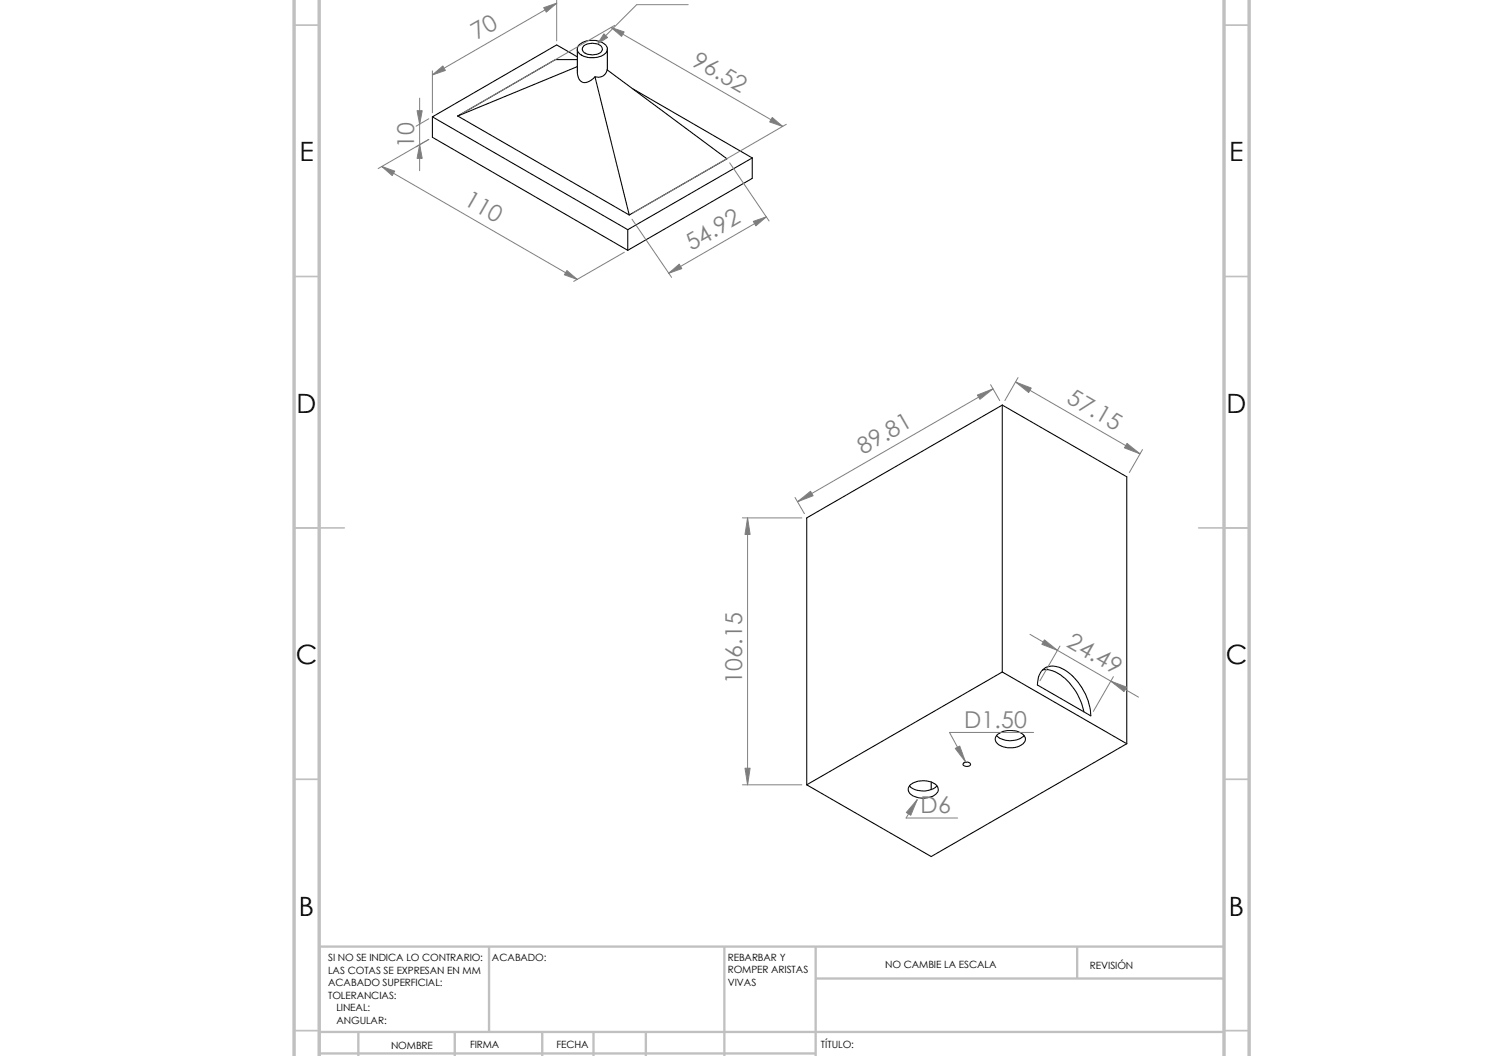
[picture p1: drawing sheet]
<svg xmlns="http://www.w3.org/2000/svg" width="297mm" height="210mm" viewBox="0 0 297 210" stroke-linecap="round" stroke-linejoin="round" font-family="sans-serif">
<path d="M58.5 5h5M243.5 5h5M58.5 55h5M243.5 55h5M58.5 105h10M238.5 105h10M58.5 155h5M243.5 155h5M58.5 205h5M243.5 205h5" fill="none" stroke="#c0c0c0" stroke-width=".34"/>
<g fill="none" stroke="#c0c0c0" stroke-width=".47">
<path d="M97.3 188.3v16.9M144.1 188.3v21.8M162.3 188.3v21.8M162.3 194.6h81.2M214.3 188.3v6.3M243.5 188.3h-180v21.8M63.5 205.2h180M63.5 209.5h98.8M71.3 205.2v4.9M90.5 205.2v4.9M107.9 205.2v4.9M118.1 205.2v4.9"/>
<path d="M128.5 205.2v4.9"/>
</g>
<path d="M58.5 -.1v210.2M63.5 -.1v210.2M243.5 0v210.1M248.5 0v210.1" fill="none" stroke="#c0c0c0" stroke-width=".68" stroke-linecap="butt"/>
<g fill="none" stroke="#000" stroke-width=".21">
<path d="M114.9 9.8v4.3a2.11 2.11 0 0 0 1.3 2.3 3 3 0 0 0 2.2-1.1M114.9 13.3l-23.8 9.8M114.9 11.9h-4.4l-19.4 11.2M114.9 11.3l-4.2-2.4-24.7 14.3M115.2 8.9a4.2 4.2 0 0 1 5.4 .3 1.41 1.41 0 0 1-1 2 4.2 4.2 0 0 1-4.5-.8l-.2-.4v-.4zM116.2 9.1a2.85 2.85 0 0 1 3.5 .3 1.11 1.11 0 0 1-1.3 1.4 2.05 2.05 0 0 1-2.6-1zM118.4 15.3l6.8 27.5M118.4 15.3a1.8 1.8 0 0 0 2.4-1.4l23.8 17.7-19.4 11.2M120.8 9.8v4.1M125.9 17.7l23.7 13.7M86 23.2l38.9 22.5M86 23.2v4.1l38.9 22.5"/>
<path d="M91.1 23.1l34.1 19.7M149.6 31.4l-24.7 14.3M149.6 31.4v4.1l-24.7 14.3M124.9 45.7v4.1M199.4 80.6v53M199.4 80.6l24.8 14.2v53.1M199.4 80.6l-38.9 22.4v53.1M199.4 133.6l24.8 14.3M199.4 133.6l-38.9 22.5M207.4 133.3a5.3 5.3 0 0 1 4.5 1.7 12.2 12.2 0 0 1 3.7 6.6M207.5 133.2a3.4 3.4 0 0 1 4.2 0 11.7 11.7 0 0 1 5.3 9.2l-10.6-6.2 .2-1.5 .4-.9zM180.9 156.3a4.2 4.2 0 0 0 5.5 0"/>
<path d="M181 156.2a4.3 4.3 0 0 1 5.4 .1 1.15 1.15 0 0 1-.5 1.8 4.2 4.2 0 0 1-5-.5l-.2-.7zM185.3 155.5v1.6M191.6 151.8a.8 .8 0 0 1 .8-.3 .8 .8 0 0 1 .6 .6 .86 .86 0 0 1-1.4-.2zM198.2 146.3a4.2 4.2 0 0 0 5.5 0M198.3 146.2a4.4 4.4 0 0 1 5.4 0 1.27 1.27 0 0 1-.8 2.1 4.2 4.2 0 0 1-4.7-.6l-.2-.8zM224.2 147.9l-38.9 22.4-24.8-14.2"/>
</g>
<g fill="none" stroke="#808080" stroke-width=".2">
<path d="M110.7 -.1v8.2M83.5 19.5v14.5M86 14.1v8.3M110.7 .6l-24.7 14.3M121.6 5.5l34.1 19.6M122.3 5l-30.5 17.6M136.9 .9h-10.2l-7.9 7.9M75.9 33.1l39 22.5M82.8 29.2l2.5-1.5-10.1 5.8M85.3 23.6l-2.5 1.5M145.2 32.4l7.8 11.5M156.4 24.7l-30.5 17.7"/>
<path d="M124.2 50.2l-10.1 5.8M125.7 43.6l7.9 11.6M152.4 43.1l-19.4 11.3M197.1 76.5l1.8 3.2M197.5 77.3l-38.8 22.5M202.1 76l24.7 14.3M202.5 75.1l-2.6 4.6M158.2 98.9l1.8 3.3M227.3 89.4l-2.6 4.6M147.7 103h11.8M148.7 103v53.1M204.9 126.2l21.6 12.4"/>
<path d="M210.9 128.5l-4 6.9M221.5 134.6l-4 6.9M147.7 156.1h11.8M182.5 159l-2.2 3.7h10.2M205.6 145.7h-16.7l3.2 5.8"/>
</g>
<g fill="#808080" stroke="#808080" stroke-width=".2">
<path d="M120.1 6.7l.8 .8-2.1 1.3z"/>
<path d="M133 54.4l2.1-1.9 .5 .9z"/>
<path d="M86 14.9l2.1-1.8 .5 .9z"/>
<path d="M112.8 53.8l2.1 1.8-2.6-.9z"/>
<path d="M108.2 1.5l2.5-.9-2 1.8z"/>
<path d="M149.9 44l2.5-.9-2 1.8z"/>
<path d="M75.9 33.1l2.6 .9-.5 .9z"/>
<path d="M153.6 23.4l2.1 1.7-2.6-.8z"/>
<path d="M121.6 5.5l2.6 .8-.5 .9z"/>
<path d="M83.5 28.8l.5 2.7h-1z"/>
<path d="M83 22h1l-.5 2.7z"/>
<path d="M182.5 159l-1.3 3.1-.9-.5z"/>
<path d="M194.4 78.6l3.1-1.3-2.6 2.1z"/>
<path d="M221 135.5l3.1 1.2-.5 .8z"/>
<path d="M202.1 76l3 1.2-.5 .9z"/>
<path d="M148.7 103l.5 3.3h-1z"/>
<path d="M148.2 152.8h1l-.5 3.3z"/>
<path d="M158.7 99.8l2.5-2.1 .6 .9z"/>
<path d="M224.2 88.2l2.6 2.1-3.1-1.2z"/>
<path d="M207.8 127.3l2.6 2-3.1-1.2z"/>
<path d="M190 148.8l.9-.4 1.2 3.1z"/>
</g>
<g font-size="5.3">
<text x="59.6" y="32.1">E</text>
<text x="244.6" y="32.1">E</text>
<text x="59" y="82.1">D</text>
<text x="244" y="82.1">D</text>
<text x="58.8" y="132.1">C</text>
<text x="243.8" y="132.1">C</text>
<text x="59.5" y="182.1">B</text>
<text x="244.5" y="182.1">B</text>
</g>
<g font-size="4.6" fill="#808080">
<text x="94.8" y="8.1" transform="rotate(-30 94.8 8.1)">70</text>
<text x="137.4" y="12.8" transform="rotate(30 137.4 12.8)">96.52</text>
<text x="82.4" y="29.5" transform="rotate(-90 82.4 29.5)">10</text>
<text x="92.1" y="40.6" transform="rotate(30 92.1 40.6)">110</text>
<text x="137.6" y="50" transform="rotate(-30 137.6 50)">54.92</text>
<text x="212" y="80" transform="rotate(30 212 80)">57.15</text>
<text x="171.7" y="90.5" transform="rotate(-30 171.7 90.5)">89.81</text>
<text x="212" y="128.5" transform="rotate(30 212 128.5)">24.49</text>
<text x="147.6" y="136" transform="rotate(-90 147.6 136)">106.15</text>
<text x="191.8" y="144.7">D1.50</text>
<text x="183.1" y="161.8">D6</text>
</g>
<g font-size="2">
<text x="65.3" y="191.1">SI NO SE INDICA LO CONTRARIO:</text>
<text x="97.9" y="191.1">ACABADO:</text>
<text x="144.8" y="191.1">REBARBAR Y</text>
<text x="65.3" y="193.6">LAS COTAS SE EXPRESAN EN MM</text>
<text x="65.3" y="196.1">ACABADO SUPERFICIAL:</text>
<text x="144.8" y="196">VIVAS</text>
<text x="144.8" y="193.5">ROMPER ARISTAS</text>
<text x="176.1" y="192.5">NO CAMBIE LA ESCALA</text>
<text x="216.8" y="192.7">REVISIÓN</text>
<text x="65.3" y="198.6">TOLERANCIAS:</text>
<text x="66.9" y="203.6">ANGULAR:</text>
<text x="66.9" y="201.1">LINEAL:</text>
<text x="77.8" y="208.5">NOMBRE</text>
<text x="93.5" y="208.5">FIRMA</text>
<text x="110.7" y="208.4">FECHA</text>
<text x="163.3" y="208.4">TÍTULO:</text>
</g>
</svg>
